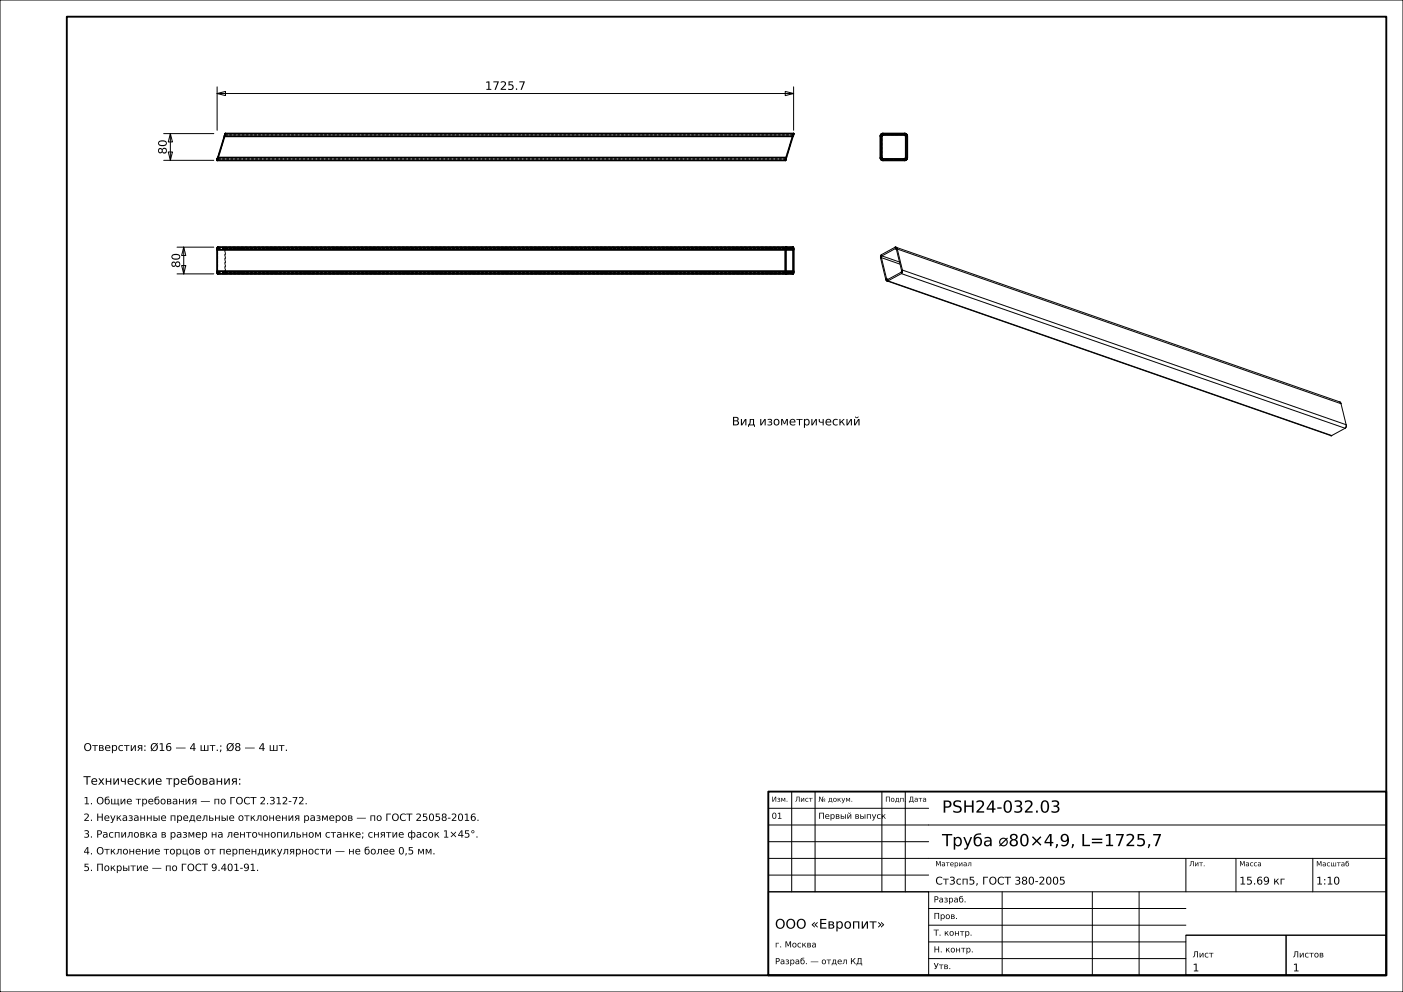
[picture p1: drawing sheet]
<svg xmlns="http://www.w3.org/2000/svg" width="420mm" height="297mm" viewBox="0 0 420 297" stroke-linecap="round" stroke-linejoin="round" font-family="sans-serif">
<g fill="none" stroke="#000" stroke-width=".3">
<path d="M0 0h420v297h-420zM49 40h15M51 40l.6 2.5h-1.2zM51 40v8M65 28l2.5-.6v1.2zM65 26v13M65 28h172.6M235.1 27.4l2.5 .6-2.5 .6zM237.6 26v13M49 48h15M50.4 45.5h1.2l-.6 2.5zM53 74h11"/>
<path d="M54.4 79.5h1.2l-.6 2.5zM55 74l.6 2.5h-1.2zM55 74v8M263.8 77l.1 .1M263.8 76.9v.1M263.9 76.9h-.1M263.9 77.1l1.5 6.3M263.9 77.1l5.5 2M263.9 76.8v.1M263.9 76.8h.1M263.9 76.7v.1M264 76.7h-.1"/>
<path d="M264 76.6v.1M264 76.6h.1M264 76.6l5.3 1.9M267.9 74l-4 2.2-.3 .4 1.6 7M267.9 74h.1M268 74h.1M268 74.4l-4 2.2M268 74.4l.3 .1M268 74.4h.1M268.1 74h-.1M268.1 74.4h.1M268.1 74h.1"/>
<path d="M268.2 74.4h.1M268.2 74h.1M268.2 74l132.8 46.3M268.2 74.5h.1M268.2 74l.1 .1M268.3 74.1h.1M268.3 74.5v.1M268.3 74.6h.1M268.3 74.1l.2 .1M268.3 74.6v.1M268.3 74.7h.1M268.4 74.7l1.5 6.3"/>
<path d="M268.5 74.2v.1M268.5 74.3h.1M268.5 74.3l.1 .2M268.6 74.5v.1M268.6 74.6l1.5 6.3M268.6 74.6l132.8 46.3M53 82h11M265.2 83.6v.1M265.2 83.7v.1M265.2 83.8h.1M265.2 83.8l.1 .1M265.3 83.9h.1"/>
<path d="M265.3 83.9l.2 .2M265.4 83.4v.1M265.4 83.4l.5 .2M265.4 83.5h.1M265.4 83.5v.1M265.4 83.6h.1M265.5 83.6v.1M265.5 83.7h.1M265.5 84.1h.1M265.5 84.1l132.9 46.3M265.6 83.7h.1M265.6 84.1h.1"/>
<path d="M265.7 84.1h.1M265.7 83.7h.1M265.8 84.1h.1M265.8 84.1l132.9 46.3M269.8 81.5l-4.1 2.2M269.8 81.5h.1M269.8 81.9l-4 2.2M269.8 81.9l132.9 46.3M269.8 81.4v.1M269.9 81.4h-.1M269.9 81.3v.1M269.9 81.3h.1"/>
<path d="M269.9 81v.1M269.9 81.1v.2M270.1 80.9v.6l-.3 .4M270.1 80.9l132.9 46.3M398.4 130.4h.1M398.5 130.4h.1M398.6 130.4h.1M398.7 130.4h-.1M398.7 130.4h.1M401 120.3h.1M401.1 120.3l.1 .1M401.2 120.4h.1"/>
<path d="M401.2 120.4l.1 .1M401.3 120.5h.1M401.3 120.5v.1M401.3 120.6l.1 .1M401.4 120.7v.1M401.4 120.8h.1M401.4 120.8v.1M401.4 120.9l1.6 6.3M402.7 128.2l-4 2.2M403 127.2v.6l-.3 .4M237 237v30M244 237v30"/>
<path d="M264 237v30M271 237v30M230 257h185M230 252h48M230 247h185M230 242h48M355 257v10M370 257v10M393 257v10M230 267h48v25h-48zM230 267h185M230 262h48"/>
<path d="M278 277h77M278 272h77M300 267v25M327 267v25M341 267v25M278 287h77M278 282h77M355 280h30v12h-30zM355 280h60M385 280h30v12h-30z"/>
</g>
<g fill="none" stroke="#000" stroke-width=".56">
<path d="M20 5h395v287h-395zM67.5 40h170.1l-2.5 8h-170.1zM65.2 47.2h170.2M67.2 40.8h170.1M235.1 48h.1M237.5 40.4h-.1M263.8 40.2l.6-.2h6.4l.5 .2 .3 .6v6.4l-.3 .6-.5 .2h-6.4l-.6-.2-.2-.6v-6.4zM264 40.8v6.4M264 47.2h.1M264 40.8h.1M264 47.2v.1M264 47.3h.1"/>
<path d="M264 47.3v.1M264 40.6v.2M264 47.4h.1M264.1 40.6h-.1M264.1 47.4l.1 .1M264.1 40.5v.1M264.1 40.5h.1M264.2 47.5v.1M264.2 47.6h.1M264.2 40.4l-.1 .1M264.3 40.4h-.1M264.3 47.6h6.5"/>
<path d="M270.8 40.4h-6.5M270.8 40.4h.1M270.9 47.6h-.1M270.9 40.4h.1M270.9 40.4l.1 .1M271 47.5l-.1 .1M271 40.5h.1M271 47.5h.1M271 40.5l.1 .1M271.1 47.5h-.1M271.1 47.4v.1M271.1 40.6l.1 .1"/>
<path d="M271.2 47.3l-.1 .1M271.2 40.7v.1M271.2 47.3h.1M271.2 47.2v.1M271.2 40.8h.1M271.2 47.2h.1M271.2 40.8v6.4M65 74.8v6.4M65 74.8h170.1M65.1 74.1l-.1 .7M65.1 74.1h.1M65.2 74l-.1 .1"/>
<path d="M65.2 74h172.2M65.2 74h.1M235.1 74.8v6.4M235.2 74.1l-.1 .7M235.2 74.8v6.4M235.2 74.8h2.3M235.2 74.8h.1M235.2 74.7v.1M235.2 74.7h.1M235.2 74.6v.1M235.3 74.1h-.1M235.3 74.6h-.1"/>
<path d="M235.3 74.6h.1M235.3 74.5v.1M235.3 74v.1M235.3 74.5h.1M235.3 74h.1M235.3 74.4v.1M235.3 74.4h.1M235.4 74h-.1M235.4 74.4h1.9M235.4 74.4h-.1M237.3 74.4h.1M237.4 74.4h.1"/>
<path d="M237.4 74h.1M237.4 74.5h.1M237.4 74v.1M237.4 74.5v.1M237.4 74.6h.1M237.4 74.1h.1M237.4 74.6v.1M237.4 74.7h.1M237.4 74.7l.1 .1M237.5 74.8h.1M237.5 74.8v6.4M237.5 74.1v7.7"/>
<path d="M65 81.2l.2 .8M65 81.2h170.1M65.2 82h.1M65.2 82h172.2M235.1 81.2l.1 .6M235.2 81.8h.1M235.2 81.8l.1 .2M235.2 81.2h.1M235.2 81.2h2.3M235.2 81.2v.1M235.2 81.3h.1M235.2 81.3v.1"/>
<path d="M235.2 81.4l.1 .1M235.3 81.5h.1M235.3 82h.1M235.3 81.5v.1M235.3 81.6h.1M235.4 81.6h1.9M237.3 81.6h.1M237.4 81.6h-.1M237.4 81.6h.1M237.4 81.5h.1M237.4 82h.1M237.4 81.4v.1"/>
<path d="M237.4 81.3v.1M237.4 81.3h.1M237.5 81.2l-.1 .1M237.5 81.2h.1M237.5 81.8l-.1 .2M237.5 81.8h.1M230 237h185v55h-185z"/>
</g>
<g fill="none" stroke="#000" stroke-width=".3" stroke-dasharray=".7 .5" stroke-linecap="butt">
<path d="M237.6 40h-170.1M264.4 40h-.1M270.8 40h-6.4M65 48v-.1M65 47.9l.1-.1M65.1 47.8v-.1M65.1 47.7v-.1M65.1 47.6v-.1M65.1 47.5h.1M65.2 47.5v-.1M65.2 47.4v-.1M65.2 47.3v-.1"/>
<path d="M65.2 47.2l2-6.4M67.2 40.8v-.1M67.2 40.8l-2 6.4M67.2 40.7v.1M67.2 40.7h.1M67.2 40.7l.1-.1M67.3 40.7h-.1M67.3 40.7v-.1M67.3 40.6v.1M67.3 40.6v-.1M67.3 40.5v.1M67.3 40.5v-.1"/>
<path d="M67.3 40.4v.1M67.3 40.4h170.2M67.3 40.4l.1-.1M67.4 40.3v-.1M67.4 40.2v-.1M67.4 40.1v-.1M67.4 40h.1M235.1 48h-170.1M235.1 47.9v.1M235.2 47.9h-.1M235.2 47.8v.1M235.2 47.7v.1"/>
<path d="M235.2 47.6v.1M235.2 47.6h-170.1M235.2 47.6l.1-.1M235.3 47.5l-.1 .1M235.3 47.5v-.1M235.3 47.4v.1M235.3 47.4v-.1M235.3 47.3v.1M235.3 47.3v-.1M235.3 47.2v.1M235.3 47.2h.1M235.4 47.2l-.1 .1"/>
<path d="M235.4 47.2h-.1M235.4 47.2l1.9-6.4M237.3 40.8l-1.9 6.4M237.4 40.7l-.1 .1M237.4 40.6v.1M237.4 40.5v.1M237.5 40.4h-170.2M237.5 40.4l-.1 .1M237.5 40.3v.1M237.5 40.2v.1M237.5 40.1v.1M237.6 40l-.1 .1"/>
<path d="M263.6 40.8v6.4M263.6 47.2v.1M263.6 40.7v.1M263.6 47.3v.1M263.6 40.6v.1M263.6 47.4v.1M263.6 40.5v.1M263.6 47.5h.1M263.7 40.5h-.1M263.7 47.5v.1M263.7 40.4v.1M263.7 47.6v.1"/>
<path d="M263.7 40.3v.1M263.7 47.7l.1 .1M263.8 40.2l-.1 .1M263.8 47.8h.1M263.9 40.2h-.1M263.9 47.8v.1M263.9 40.1v.1M263.9 47.9h.1M264 47.2v-6.4M264 40.8v-.1M264 47.3v-.1M264 40.7v-.1"/>
<path d="M264 47.4v-.1M264 40.1h-.1M264 47.9l.1 .1M264 40.6h.1M264.1 47.4h-.1M264.1 40.6v-.1M264.1 47.5v-.1M264.1 40l-.1 .1M264.1 48h.1M264.1 40.5h.1M264.2 47.5h-.1M264.2 40.5v-.1"/>
<path d="M264.2 40h-.1M264.2 48h.1M264.2 47.6v-.1M264.2 40.4h.1M264.3 40h-.1M264.3 48h.1M264.3 47.6h-.1M264.3 40.4h.1M264.4 48h6.4M264.4 40.4h6.4M264.4 47.6h-.1M270.8 48h.1"/>
<path d="M270.8 47.6h-6.4M270.8 40.4h.1M270.9 47.6h-.1M270.9 48h.1M270.9 40h-.1M270.9 40.4l.1 .1M271 40h-.1M271 47.5l-.1 .1M271 40.5h.1M271 48l.1-.1M271.1 40.5v.1M271.1 47.5h-.1"/>
<path d="M271.1 47.4v.1M271.1 47.9h.1M271.1 40.1l-.1-.1M271.1 40.6l.1 .1M271.2 47.3l-.1 .1M271.2 40.7v.1M271.2 47.2v.1M271.2 40.8v6.4M271.2 47.9l.1-.1M271.2 40.1h-.1M271.3 40.2l-.1-.1M271.3 47.8l.1-.1"/>
<path d="M271.4 47.7l.1-.1M271.4 40.3l-.1-.1M271.5 47.6v-.1M271.5 40.4l-.1-.1M271.5 40.5v-.1M271.5 47.5l.1-.1M271.6 47.4v-.1M271.6 40.6l-.1-.1M271.6 47.3v-.1M271.6 40.7v-.1M271.6 47.2v-6.4M271.6 40.8v-.1"/>
<path d="M65.1 74.8v-.1M65.1 74.7v-.1M65.1 74.6l.1-.1M65.2 74.5v-.1M65.2 74.4h2M65.2 74.4h170.2M67.2 74h-2M67.2 74h170.1M67.2 74.4h170.1M67.2 74.4h.1M67.3 74.4v.1M67.3 74h-.1"/>
<path d="M67.3 74.5v.1M67.3 74.1v-.1M67.3 74.6v.1M67.3 74.7v.1M67.3 74.8v6.4M67.4 74.2l-.1-.1M67.4 74.3v-.1M67.4 74.4v-.1M67.4 74.5v-.1M67.5 74.6l-.1-.1M67.5 74.7v-.1M67.5 74.8v-.1"/>
<path d="M65.1 81.2v-6.4M65.1 81.3v-.1M65.1 81.4v-.1M65.2 81.5l-.1-.1M65.2 81.6v-.1M65.2 82h2M65.2 81.6h170.2M67.2 81.6h-2M67.2 81.6h170.1M67.2 82h.1M67.3 81.6h-.1M67.3 81.5v.1"/>
<path d="M67.3 82v-.1M67.3 81.4v.1M67.3 81.3v.1M67.3 81.2v.1M67.3 81.9l.1-.1M67.4 81.8v-.1M67.4 81.7v-.1M67.4 81.6v-.1M67.4 81.5l.1-.1M67.5 81.4v-.1M67.5 81.3v-.1M67.5 81.2v-6.4"/>
<path d="M237.3 82h-170.1"/>
</g>
<g font-size="5">
<text x="282" y="243.3">PSH24-032.03</text>
<text x="282" y="253.3">Труба ⌀80×4,9, L=1725,7</text>
</g>
<text font-size="4" x="232" y="278">ООО «Европит»</text>
<g font-size="3.5">
<text x="145.2" y="26.9">1725.7</text>
<text x="49.9" y="46.2" transform="rotate(-90 49.9 46.2)">80</text>
<text x="53.9" y="80.2" transform="rotate(-90 53.9 80.2)">80</text>
<text x="219.1" y="127.4">Вид изометрический</text>
<text x="25" y="234.9">Технические требования:</text>
</g>
<g font-size="3.2">
<text x="25" y="224.8">Отверстия: Ø16 — 4 шт.; Ø8 — 4 шт.</text>
<text x="280" y="264.8">Ст3сп5, ГОСТ 380-2005</text>
<text x="371" y="264.8">15.69 кг</text>
<text x="394" y="264.8">1:10</text>
<text x="357" y="290.8">1</text>
<text x="387" y="290.8">1</text>
</g>
<g font-size="3">
<text x="25" y="240.8">1. Общие требования — по ГОСТ 2.312-72.</text>
<text x="25" y="245.8">2. Неуказанные предельные отклонения размеров — по ГОСТ 25058-2016.</text>
<text x="25" y="250.8">3. Распиловка в размер на ленточнопильном станке; снятие фасок 1×45°.</text>
<text x="25" y="255.8">4. Отклонение торцов от перпендикулярности — не более 0,5 мм.</text>
<text x="25" y="260.8">5. Покрытие — по ГОСТ 9.401-91.</text>
</g>
<g font-size="2.5">
<text x="231" y="245.1">01</text>
<text x="245" y="245.1">Первый выпуск</text>
<text x="279.5" y="270.2">Разраб.</text>
<text x="279.5" y="275.1">Пров.</text>
<text x="279.5" y="280.1">Т. контр.</text>
<text x="232" y="283.6">г. Москва</text>
<text x="279.5" y="285.1">Н. контр.</text>
<text x="357" y="286.6">Лист</text>
<text x="387" y="286.6">Листов</text>
<text x="232" y="288.7">Разраб. — отдел КД</text>
<text x="279.5" y="290.1">Утв.</text>
</g>
<g font-size="2.1">
<text x="231" y="240">Изм.</text>
<text x="238" y="240">Лист</text>
<text x="245" y="240">№ докум.</text>
<text x="265" y="240">Подп.</text>
<text x="272" y="240">Дата</text>
<text x="280" y="259.3">Материал</text>
<text x="356" y="259.3">Лит.</text>
<text x="371" y="259.3">Масса</text>
<text x="394" y="259.4">Масштаб</text>
</g>
</svg>
